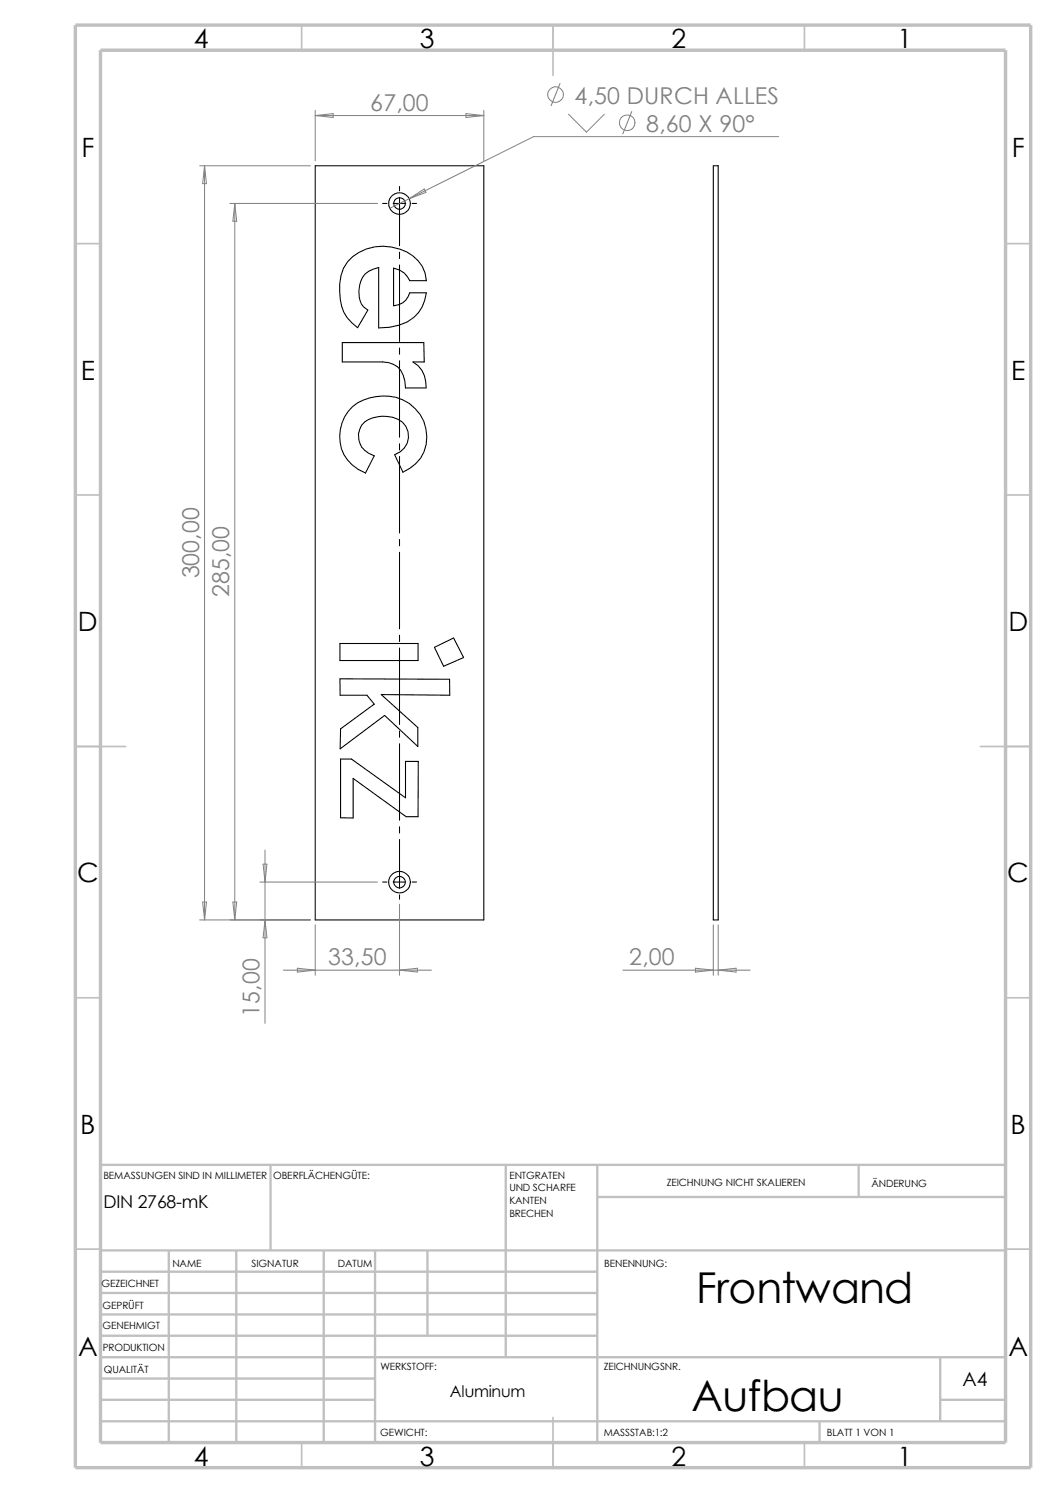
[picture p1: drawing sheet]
<svg xmlns="http://www.w3.org/2000/svg" width="210mm" height="297mm" viewBox="0 0 210 297" stroke-linecap="round" stroke-linejoin="round" font-family="sans-serif">
<g fill="none" stroke="#c0c0c0" stroke-width=".34">
<path d="M60 5v5M110 5v10M160 5v5M15 48.5h5M200 48.5h5M15 98.5h5M200 98.5h5M15 148.5h10M195 148.5h10M15 198.5h5M200 198.5h5M15 248.5h5"/>
<path d="M200 248.5h5M60 287v5M110 282v10M160 287v5"/>
</g>
<g fill="none" stroke="#c0c0c0" stroke-width=".47">
<path d="M53.8 231.7v17.1M100.6 231.7v38.3M118.8 231.7v55.3M118.8 238.1h81.2M170.8 231.7v6.4M200 231.7h-180v55.3M20 248.8h180M20 257.2h98.8M20 253h98.8M33.6 248.8v38.2M47 248.8v38.2M64.4 248.8v38.2"/>
<path d="M74.6 248.8v38.2M85 248.8v16.9M20 265.7h98.8M20 261.5h98.8M20 278.5h54.6M20 274.2h54.6M20 270h180M187 278.5h13M187 270v12.7M20 282.7h180M163 282.7v4.3"/>
</g>
<path d="M15 5h190v287h-190zM20 10h180v277h-180z" fill="none" stroke="#c0c0c0" stroke-width=".68" stroke-linecap="butt"/>
<g fill="none" stroke="#000" stroke-width=".21">
<path d="M62.7 33h33.5v150h-33.5zM141.9 33h.9v150h-.9zM69.1 52.1a9.7 9.7 0 0 1 14-.2l.9 1.1 .5 1.3 .3 1.5h-3.3a4.1 4.1 0 0 0-3.2-2.5v7.5a3.4 3.4 0 0 0 3.2-2.5h3.3a7.3 7.3 0 0 1-5.4 6.4l-1.9 .4-2.2 .1v-12a4.4 4.4 0 0 0-3.9 4.7 3.9 3.9 0 0 0 1.8 3.8l-2.1 3.5a7.9 7.9 0 0 1-3.5-7.1 8.7 8.7 0 0 1 1.5-6zM68.1 68.2h16.2l.1 3.8h-2.3a5.3 5.3 0 0 1 2.7 5.2h-4.2a5 5 0 0 0-2.4-4.7l-.9-.4-1.2-.1h-8zM70.1 80.9a10 10 0 0 1 11.3-.6 7.9 7.9 0 0 1 1.3 11.9l-1.2 1-1.4 .7-1.6-3.4a3.8 3.8 0 0 0 2.7-3.9 3.8 3.8 0 0 0-3.1-3.6 7 7 0 0 0-5.6 .9 4 4 0 0 0 1.9 6.8l-1.7 3.4a7.9 7.9 0 0 1-2.6-13.2zM67.6 128h15.5v3.4h-15.5zM67.6 135l21.8 .1 .1 3.2-13.7-.1 7.3 6.5v3.8l-6.6-6.2-8.9 6.7 .1-4 6.7-4.9-1.4-1.8h-5.4zM86.4 128.8l3.8-1.9 2 3.9-4 1.7zM67.7 151h2.2l10.7 7.7v-7.2h2.6l-.1 11h-2.3l-10.6-7.6v7.8h-2.5z"/>
<circle cx="79.5" cy="40.5" r="1.14"/>
<circle cx="79.5" cy="40.5" r="2.15"/>
<circle cx="79.5" cy="175.5" r="1.14"/>
<circle cx="79.5" cy="175.5" r="2.15"/>
</g>
<g fill="none" stroke="#000" stroke-width=".2">
<path d="M79.5 37.1v.9M79.5 39.2v9.7M76.1 40.5h.9M78.2 40.5h2.5M79.5 50.2v1.2M79.5 52.7v15.2M82 40.5h.8M79.5 69.2v1.3M79.5 71.8v15.2M79.5 88.3v1.2M79.5 90.8v15.2M79.5 107.3v1.3"/>
<path d="M79.5 109.9v15.2M79.5 126.4v1.2M79.5 128.9v15.2M79.5 145.4v1.3M79.5 148v15.2M76.1 175.5h.9M78.2 175.5h2.5M79.5 164.5v1.2M79.5 167v9.7M79.5 178v.9M82 175.5h.8"/>
</g>
<g fill="none" stroke="#808080" stroke-width=".2">
<path d="M111.4 16.6l-1.8 4.4M39.7 33h22M40.7 33l.4 3.5h-.8zM40.7 33v150M62.7 22v10M62.7 23l3.6-.4v.8zM62.7 23h33.5M81.4 39.5l-3.9 1.9M81.4 39.5l3-1.9 .3 .7zM92.7 22.6l3.5 .4-3.5 .4zM96.2 22v10M113.1 22.7l3.5 3.6 3.6-3.6"/>
<path d="M125.6 22.2l-1.7 4.4M154.9 27.2h-48.8l-24.7 12.3M45.7 40.5h29.4M46.7 40.5l.4 3.5h-.8zM46.7 40.5v142.5M40.3 179.5h.8l-.4 3.5zM46.3 179.5h.8l-.4 3.5zM51.7 175.5h23.4M52.3 171.9h.8l-.4 3.6zM52.7 169.1v34.5M79.5 179.9v14.1M39.7 183h22"/>
<path d="M52.7 183l.4 3.6h-.8zM56.3 193h29.5M59.1 192.6l3.6 .4-3.6 .4zM62.7 184v10M79.5 193l3.5-.4v.8zM123.9 193h25.3M138.3 192.6l3.6 .4-3.6 .4zM141.9 184v10M142.8 184v10M142.8 193l3.6-.4v.8z"/>
<circle cx="110.5" cy="18.8" r="1.55"/>
<circle cx="124.7" cy="24.4" r="1.56"/>
</g>
<g font-size="8.5">
<text x="138.5" y="259.2">Frontwand</text>
<text x="137.5" y="280.6">Aufbau</text>
</g>
<g font-size="5.3">
<text x="38.5" y="9.6">4</text>
<text x="83.5" y="9.6">3</text>
<text x="133.5" y="9.6">2</text>
<text x="178.5" y="9.6">1</text>
<text x="16.2" y="31.3">F</text>
<text x="201.2" y="31.3">F</text>
<text x="16" y="75.6">E</text>
<text x="201.1" y="75.6">E</text>
<text x="15.5" y="125.6">D</text>
<text x="200.6" y="125.6">D</text>
<text x="15.3" y="175.6">C</text>
<text x="200.3" y="175.6">C</text>
<text x="16" y="225.6">B</text>
<text x="201" y="225.6">B</text>
<text x="15.5" y="269.8">A</text>
<text x="200.5" y="269.8">A</text>
<text x="38.5" y="291.6">4</text>
<text x="83.5" y="291.6">3</text>
<text x="133.5" y="291.6">2</text>
<text x="178.5" y="291.6">1</text>
</g>
<g font-size="4.6" fill="#808080">
<text x="73.6" y="22.1">67,00</text>
<text x="114.3" y="20.6">4,50 DURCH ALLES</text>
<text x="128.5" y="26.2">8,60 X 90°</text>
<text x="39.6" y="115.1" transform="rotate(-90 39.6 115.1)">300,00</text>
<text x="45.6" y="118.9" transform="rotate(-90 45.6 118.9)">285,00</text>
<text x="65.2" y="192.1">33,50</text>
<text x="125.1" y="192.1">2,00</text>
<text x="51.6" y="202.3" transform="rotate(-90 51.6 202.3)">15,00</text>
</g>
<text font-size="3.9" x="191.4" y="275.6">A4</text>
<text font-size="3.5" x="20.6" y="240.3">DIN 2768-mK</text>
<text font-size="3.2" x="89.5" y="277.9">Aluminum</text>
<g font-size="2">
<text x="20.6" y="234.6">BEMASSUNGEN SIND IN MILLIMETER</text>
<text x="54.4" y="234.6">OBERFLÄCHENGÜTE:</text>
<text x="101.3" y="239.5">KANTEN</text>
<text x="101.3" y="234.5">ENTGRATEN</text>
<text x="101.3" y="237">UND SCHARFE</text>
<text x="132.6" y="236">ZEICHNUNG NICHT SKALIEREN</text>
<text x="173.3" y="236.2">ÄNDERUNG</text>
<text x="101.3" y="242">BRECHEN</text>
<text x="50" y="252">SIGNATUR</text>
<text x="67.2" y="252">DATUM</text>
<text x="120.2" y="252">BENENNUNG:</text>
<text x="20.2" y="256.1">GEZEICHNET</text>
<text x="34.3" y="252.1">NAME</text>
<text x="20.4" y="260.4">GEPRÜFT</text>
<text x="20.4" y="264.5">GENEHMIGT</text>
<text x="20.4" y="268.8">PRODUKTION</text>
<text x="20.7" y="273.2">QUALITÄT</text>
<text x="75.6" y="272.5">WERKSTOFF:</text>
<text x="120.1" y="272.5">ZEICHNUNGSNR.</text>
<text x="75.6" y="285.6">GEWICHT:</text>
<text x="120.1" y="285.6">MASSSTAB:1:2</text>
<text x="164.5" y="285.6">BLATT 1 VON 1</text>
</g>
</svg>
